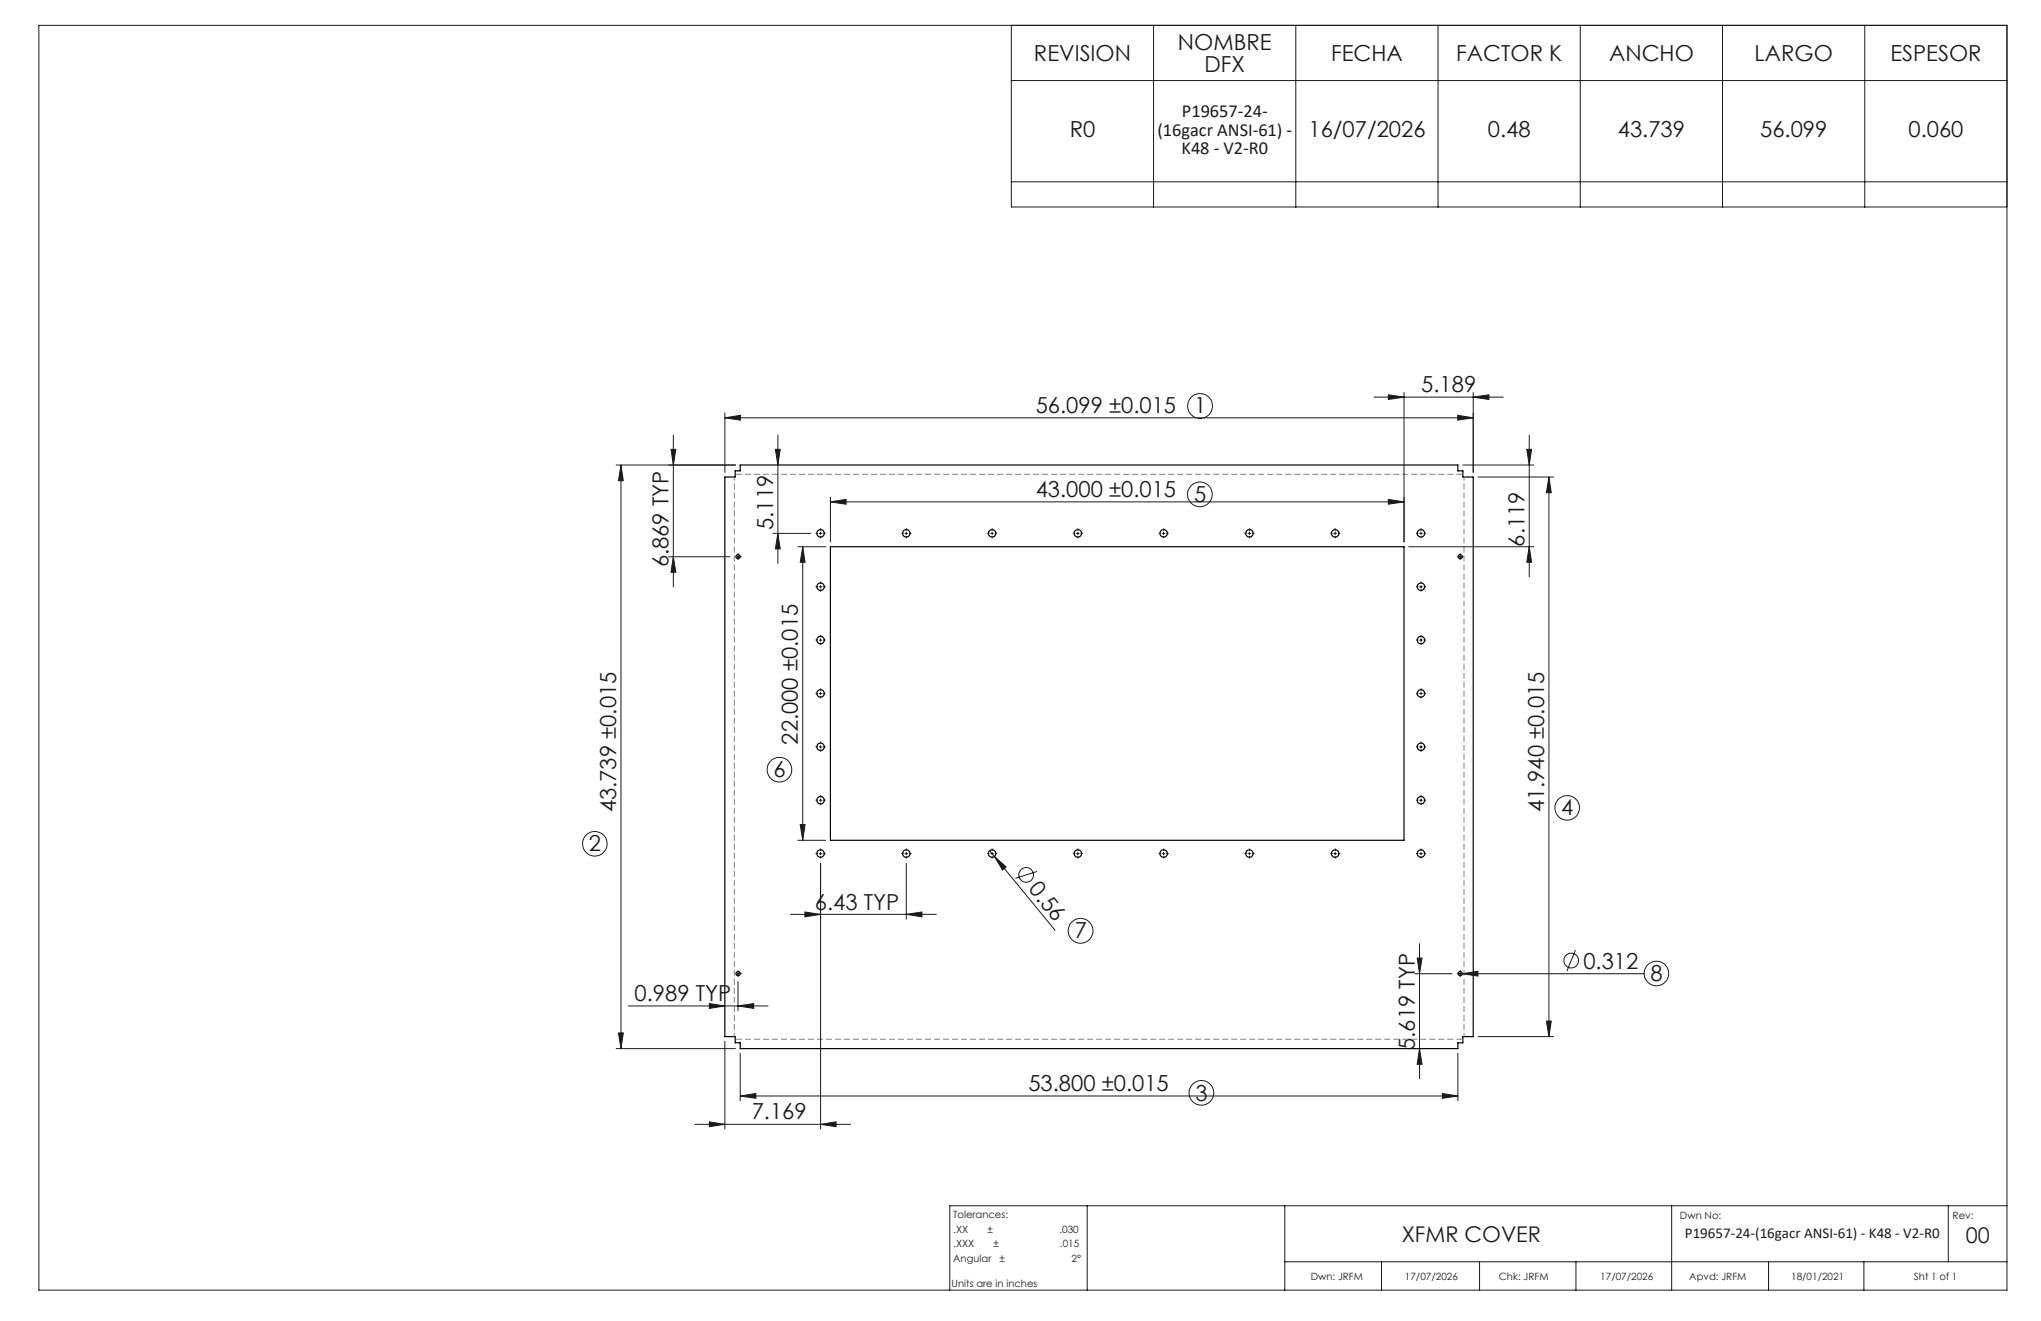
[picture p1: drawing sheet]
<svg xmlns="http://www.w3.org/2000/svg" width="432mm" height="279mm" viewBox="0 0 432 279" stroke-linecap="round" stroke-linejoin="round" font-family="sans-serif">
<g fill="none" stroke="#191924" stroke-width=".21">
<path d="M8.2 5.4h416.4v267.5h-416.4zM214 5.4v38.4h210.6M214 17h210.6M244.1 5.4v38.4M274.1 5.4v38.4M304.2 5.4v38.4M334.3 5.4v38.4M364.4 5.4v38.4M394.5 5.4v38.4M214 38.5h210.6M130.4 98.4h25.2M131.4 98.4l.5 3.3h-1.1z"/>
<path d="M131.4 98.4v123.4M142 95h1l-.5 3.4zM142.5 92v32.1M153.4 88.4l3.3-.6v1.1zM153.4 87.3v12.6M153.4 88.4h158.3M164 95h1.1l-.5 3.4zM164.6 92v27.2M290.7 84h27.3M293.7 83.5l3.3 .5-3.3 .5zM297 83v31.6M308.4 87.8l3.3 .6-3.3 .5z"/>
<path d="M309.5 98.4h15M311.7 84l3.3-.5v1zM311.7 83v16.9M323 95h1l-.5 3.4zM323.5 92v30M141.5 117.8h12.9M142.5 117.8l.5 3.2h-1zM155.9 117.8h.5M156.1 117.5v.5M163.5 112.8h8M164.6 112.8l.5 3.3h-1.1zM168.8 115.6h5.9"/>
<path d="M169.8 115.6l.5 3.3h-1zM169.8 115.6v62.1M173.3 112.8h.6M173.6 112.5v.6M175.7 106.2l3.3-.6v1zM175.7 105.2v9.4M175.7 106.2h121.3M191.5 112.8h.5M191.7 112.5v.6M209.6 112.8h.5M209.9 112.5v.6M227.8 112.8h.5"/>
<path d="M228 112.5v.6M245.9 112.8h.6M246.2 112.5v.6M264.1 112.8h.5M264.3 112.5v.6M282.2 112.8h.6M282.5 112.5v.6M293.7 105.6l3.3 .6-3.3 .4zM298 115.6h26.5M300.4 112.8h.5M300.6 112.5v.6M308.6 117.8h.6"/>
<path d="M308.9 117.5v.5M312.7 100.9h16M323.5 115.6l.5 3.3h-1zM327.7 100.9l.5 3.3h-1zM327.7 100.9v118.4M173.3 135.4h.6M173.3 124.1h.6M173.6 123.8v.6M173.6 135.1v.5M300.4 135.4h.5M300.4 124.1h.5M300.6 123.8v.6"/>
<path d="M300.6 135.1v.5M173.3 146.7h.6M173.3 158h.6M173.6 146.4v.5M173.6 157.7v.5M300.4 146.7h.5M300.4 158h.5M300.6 146.4v.5M300.6 157.7v.5M168.8 177.7h5.9M169.3 174.4h1l-.5 3.3zM173.3 169.3h.6"/>
<path d="M173.6 169v.5M209.4 179.9l1 1.3M300.4 169.3h.5M300.6 169v.5M167.3 193.4h30.8M170.3 192.9l3.3 .5-3.3 .5zM173.3 180.6h.6M173.6 180.3v.5M173.6 182.6v56.2M191.5 180.6h.5M191.7 193.4l3.4-.5v1zM191.7 180.3v.5"/>
<path d="M191.7 182.6v11.8M209.6 180.6h.5M209.9 180.3v.5M210.4 181.2l2.5 2.2-.8 .6zM210.4 181.2l12.8 15.5M219.4 184.3l-4.6 1.5M227.8 180.6h.5M228 180.3v.5M245.9 180.6h.6M246.2 180.3v.5M264.1 180.6h.5M264.3 180.3v.5"/>
<path d="M282.2 180.6h.6M282.5 180.3v.5M300.3 199.6v28.5M300.4 180.6h.5M300.6 180.3v.5M130.8 218.5h1.1l-.5 3.3zM133 212.8h29.5M150.1 212.3l3.3 .5-3.3 .5zM155.9 206h.5M156.1 212.8l3.4-.5v1zM156.1 205.7v.5M156.1 207.6v6.2"/>
<path d="M299.3 206h7.9M299.8 202.6h1l-.5 3.4zM308.5 206h39.4M308.9 205.7v.5M309.4 206l3.3-.6v1zM312.7 219.3h16M327.2 216h1l-.5 3.3zM333.3 200.9l-1.8 4.5M130.4 221.8h25.2M147 237.8h33M150.1 237.3l3.3 .5-3.3 .5zM153.4 220.2v18.6"/>
<path d="M156.6 231.8l3.3-.5v1zM156.6 222.8v10M156.6 231.8h151.8M173.6 237.8l3.3-.5v1zM300.3 221.8l.5 3.3h-1zM305.2 231.3l3.2 .5-3.2 .5zM308.4 222.8v10M230 255v17.9M271.8 255v17.9M353.7 255v17.9M412.2 255v11.9M424.6 255h-223.7v17.9"/>
<path d="M271.8 266.9h152.8M292.3 266.9v6M313 266.9v6M333.4 266.9v6M374.2 266.9v6M394.3 266.9v6"/>
<circle cx="253.9" cy="85.9" r="2.62"/>
<circle cx="253.9" cy="104.6" r="2.62"/>
<circle cx="125.8" cy="178.5" r="2.61"/>
<circle cx="164.9" cy="162.8" r="2.61"/>
<circle cx="331.6" cy="170.9" r="2.59"/>
<circle cx="217.1" cy="185.1" r="1.56"/>
<circle cx="228.6" cy="196.9" r="2.63"/>
<circle cx="332.4" cy="203.2" r="1.56"/>
<circle cx="350.4" cy="205.9" r="2.59"/>
<circle cx="254.2" cy="231.2" r="2.61"/>
</g>
<g fill="none" stroke="#000" stroke-width=".25">
<path d="M153.4 100.9h2.1v-1.3h1.1v-1.2h151.8v1.2h1.1v1.3h2.2v118.4h-2.2v1.3h-1.1v1.2h-151.8v-1.2h-1.1v-1.3h-2.1zM175.7 115.6h121.3v62.1h-121.3z"/>
<circle cx="156.2" cy="117.7" r=".44"/>
<circle cx="173.6" cy="112.8" r=".79"/>
<circle cx="191.7" cy="112.8" r=".8"/>
<circle cx="209.9" cy="112.8" r=".79"/>
<circle cx="228" cy="112.8" r=".79"/>
<circle cx="246.2" cy="112.8" r=".8"/>
<circle cx="264.3" cy="112.8" r=".79"/>
<circle cx="282.5" cy="112.8" r=".8"/>
<circle cx="300.6" cy="112.8" r=".79"/>
<circle cx="308.9" cy="117.7" r=".43"/>
<circle cx="173.6" cy="124.1" r=".79"/>
<circle cx="173.6" cy="135.4" r=".79"/>
<circle cx="300.6" cy="135.4" r=".79"/>
<circle cx="300.6" cy="124.1" r=".79"/>
<circle cx="173.6" cy="146.7" r=".79"/>
<circle cx="173.6" cy="157.9" r=".79"/>
<circle cx="300.6" cy="157.9" r=".79"/>
<circle cx="300.6" cy="146.7" r=".79"/>
<circle cx="173.6" cy="169.2" r=".79"/>
<circle cx="300.6" cy="169.2" r=".79"/>
<circle cx="173.6" cy="180.5" r=".79"/>
<circle cx="191.7" cy="180.5" r=".8"/>
<circle cx="209.9" cy="180.5" r=".79"/>
<circle cx="228" cy="180.5" r=".79"/>
<circle cx="246.2" cy="180.5" r=".8"/>
<circle cx="264.3" cy="180.5" r=".79"/>
<circle cx="282.5" cy="180.5" r=".8"/>
<circle cx="300.6" cy="180.5" r=".79"/>
<circle cx="156.2" cy="205.9" r=".44"/>
<circle cx="308.9" cy="205.9" r=".43"/>
</g>
<g fill="none" stroke="#191924" stroke-width=".21" stroke-dasharray="15.2 1.3 1.3 1.3" stroke-linecap="butt">
<path d="M155.6 117.7h-.1M156.2 117.2v-.2M156.2 118.3v.1M156.7 117.7h.2M173.1 112.8h-.6M173.6 112.2v-.5M173.6 113.3v.6M174.2 112.8h.5M191.2 112.8h-.5M191.8 112.2v-.5M191.8 113.3v.6M192.3 112.8h.5"/>
<path d="M209.4 112.8h-.6M209.9 112.2v-.5M209.9 113.3v.6M210.5 112.8h.5M227.5 112.8h-.5M228.1 112.2v-.5M228.1 113.3v.6M228.6 112.8h.5M245.6 112.8h-.5M246.2 112.2v-.5M246.2 113.3v.6M246.8 112.8h.5"/>
<path d="M263.8 112.8h-.5M264.3 112.2v-.5M264.3 113.3v.6M264.9 112.8h.5M281.9 112.8h-.5M282.5 112.2v-.5M282.5 113.3v.6M283 112.8h.6M300.1 112.8h-.5M300.6 112.2v-.5M300.6 113.3v.6M301.2 112.8h.5"/>
<path d="M308.4 117.7h-.2M308.9 117.2v-.2M308.9 118.3v.1M309.5 117.7h.2M173.1 124.1h-.6M173.1 135.4h-.6M173.6 123.5v-.5M173.6 124.6v.5M173.6 134.8v-.5M173.6 135.9v.5M174.2 124.1h.5M174.2 135.4h.5"/>
<path d="M300.1 135.4h-.5M300.1 124.1h-.5M300.6 134.8v-.5M300.6 135.9v.5M300.6 123.5v-.5M300.6 124.6v.5M301.2 135.4h.5M301.2 124.1h.5M173.1 146.7h-.6M173.1 157.9h-.6M173.6 146.1v-.5M173.6 147.2v.5"/>
<path d="M173.6 157.4v-.5M173.6 158.5v.5M174.2 146.7h.5M174.2 157.9h.5M300.1 146.7h-.5M300.1 157.9h-.5M300.6 146.1v-.5M300.6 147.2v.5M300.6 157.4v-.5M300.6 158.5v.5M301.2 146.7h.5M301.2 157.9h.5"/>
<path d="M173.1 169.2h-.6M173.6 168.7v-.5M173.6 169.8v.5M173.6 180v-.6M174.2 169.2h.5M191.8 180v-.6M209.9 180v-.6M228.1 180v-.6M246.2 180v-.6M264.3 180v-.6M282.5 180v-.6M300.1 169.2h-.5"/>
<path d="M300.6 168.7v-.5M300.6 169.8v.5M300.6 180v-.6M301.2 169.2h.5M173.1 180.5h-.6M173.6 181.1v.5M174.2 180.5h.5M191.2 180.5h-.5M191.8 181.1v.5M192.3 180.5h.5M209.4 180.5h-.6M209.9 181.1v.5"/>
<path d="M210.5 180.5h.5M227.5 180.5h-.5M228.1 181.1v.5M228.6 180.5h.5M245.6 180.5h-.5M246.2 181.1v.5M246.8 180.5h.5M263.8 180.5h-.5M264.3 181.1v.5M264.9 180.5h.5M281.9 180.5h-.5M282.5 181.1v.5"/>
<path d="M283 180.5h.6M300.1 180.5h-.5M300.6 181.1v.5M301.2 180.5h.5M155.6 205.9h-.1M156.2 205.4v-.2M156.2 206.5v.1M156.7 205.9h.2M308.4 205.9h-.2M308.9 205.4v-.2M308.9 206.5v.1M309.5 205.9h.2"/>
</g>
<path d="M309.5 100.3h-153.9M155.6 219.8h153.9" fill="none" stroke="#808080" stroke-width=".21" stroke-dasharray="1.3 .6" stroke-dashoffset="-.1" stroke-linecap="butt"/>
<path d="M155.4 100.9v118.3M309.7 219.2v-118.3" fill="none" stroke="#808080" stroke-width=".21" stroke-dasharray="1.3 .6" stroke-dashoffset=".5" stroke-linecap="butt"/>
<g fill="#191924">
<path d="M210.4 181.2l2.5 2.2-.8 .6z"/>
<path d="M305.2 231.3l3.2 .5-3.2 .5zM156.6 231.8l3.3-.5v1z"/>
<path d="M293.7 105.6l3.3 .6-3.3 .4zM175.7 106.2l3.3-.6v1zM191.7 193.4l3.4-.5v1zM170.3 192.9l3.3 .5-3.3 .5z"/>
<path d="M293.7 83.5l3.3 .5-3.3 .5zM311.7 84l3.3-.5v1zM309.4 206l3.3 .4v-1z"/>
<path d="M150.1 237.3l3.3 .5-3.3 .5zM173.6 237.8l3.3-.5v1zM150.1 212.3l3.3 .5-3.3 .5zM156.1 212.8l3.4-.5v1z"/>
<path d="M308.4 87.8l3.3 .6-3.3 .5zM153.4 88.4l3.3-.6v1.1z"/>
<path d="M300.3 221.8l.5 3.3h-1zM299.8 202.6h1l-.5 3.4z"/>
<path d="M164.6 112.8l.5 3.3h-1.1zM164 95h1.1l-.5 3.4zM323.5 115.6l.5 3.3h-1zM323 95h1l-.5 3.4z"/>
<path d="M131.4 98.4l.5 3.3h-1.1zM130.8 218.5h1.1l-.5 3.3z"/>
<path d="M327.7 100.9l.5 3.3h-1zM327.2 216h1l-.5 3.3zM169.8 115.6l.5 3.3h-1zM169.3 174.4h1l-.5 3.3zM142 95h1l-.5 3.4zM142.5 117.8l.5 3.2h-1z"/>
</g>
<g font-size="4.7" fill="#191924">
<text x="249.2" y="10.6">NOMBRE</text>
<text x="218.8" y="12.9">REVISION</text>
<text x="254.8" y="15.1">DFX</text>
<text x="281.6" y="12.9">FECHA</text>
<text x="308.1" y="12.9">FACTOR K</text>
<text x="340.4" y="12.9">ANCHO</text>
<text x="371.2" y="12.9">LARGO</text>
<text x="399.9" y="12.9">ESPESOR</text>
<text x="226.3" y="29">R0</text>
<text x="276.8" y="29">16/07/2026</text>
<text x="314.8" y="29">0.48</text>
<text x="342.3" y="29">43.739</text>
<text x="372.4" y="29">56.099</text>
<text x="403.8" y="29">0.060</text>
<text x="300.7" y="83">5.189</text>
<text x="219.1" y="87.3">56.099 ±0.015</text>
<text x="252.6" y="87.4">1</text>
<text x="219.1" y="105.1">43.000 ±0.015</text>
<text x="252.6" y="106.1">5</text>
<text x="163.6" y="112.1" transform="rotate(-90 163.6 112.1)">5.119</text>
<text x="141.5" y="120" transform="rotate(-90 141.5 120)">6.869 TYP</text>
<text x="322.5" y="115.6" transform="rotate(-90 322.5 115.6)">6.119</text>
<text x="168.8" y="157.5" transform="rotate(-90 168.8 157.5)">22.000 ±0.015</text>
<text x="163.7" y="164.4">6</text>
<text x="130.4" y="171.8" transform="rotate(-90 130.4 171.8)">43.739 ±0.015</text>
<text x="326.7" y="171.8" transform="rotate(-90 326.7 171.8)">41.940 ±0.015</text>
<text x="330.3" y="172.4">4</text>
<text x="124.6" y="180.1">2</text>
<text x="217.4" y="188.1" transform="rotate(51 217.4 188.1)">0.56</text>
<text x="172.4" y="192.4">6.43 TYP</text>
<text x="227.4" y="198.5">7</text>
<text x="335" y="204.9">0.312</text>
<text x="349.2" y="207.5">8</text>
<text x="134.3" y="211.7">0.989 TYP</text>
<text x="299.3" y="222.1" transform="rotate(-90 299.3 222.1)">5.619 TYP</text>
<text x="217.6" y="230.8">53.800 ±0.015</text>
<text x="252.9" y="232.8">3</text>
<text x="159" y="236.8">7.169</text>
</g>
<g font-size="4.6" fill="#191924">
<text x="296.6" y="262.7">XFMR COVER</text>
<text x="415.9" y="263">00</text>
</g>
<g font-size="3.9" fill="#191924">
<text x="244.9" y="28.7">(16gacr ANSI-61) -</text>
<text x="250" y="24.8">P19657-24-</text>
<text x="250" y="32.6">K48 - V2-R0</text>
</g>
<text font-size="3.2" fill="#191924" x="356.5" y="261.8">P19657-24-(16gacr ANSI-61) - K48 - V2-R0</text>
<g font-size="2.1" fill="#191924">
<text x="201.7" y="257.6">Tolerances:</text>
<text x="355.4" y="257.8">Dwn No:</text>
<text x="413.1" y="257.8">Rev:</text>
<text x="201.7" y="260.7">.XX</text>
<text x="201.7" y="263.9">.XXX</text>
<text x="208.9" y="260.7">±</text>
<text x="210.2" y="263.9">±</text>
<text x="224.1" y="260.7">.030</text>
<text x="224.3" y="263.9">.015</text>
<text x="201.7" y="267">Angular</text>
<text x="211.5" y="267">±</text>
<text x="226.7" y="267">2°</text>
<text x="201.3" y="272.3">Units are in inches</text>
<text x="277.3" y="270.7">Dwn: JRFM</text>
<text x="297.2" y="270.7">17/07/2026</text>
<text x="317.1" y="270.7">Chk: JRFM</text>
<text x="338.6" y="270.7">17/07/2026</text>
<text x="357.4" y="270.7">Apvd: JRFM</text>
<text x="378.9" y="270.7">18/01/2021</text>
<text x="404.9" y="270.7">Sht 1 of 1</text>
</g>
</svg>
